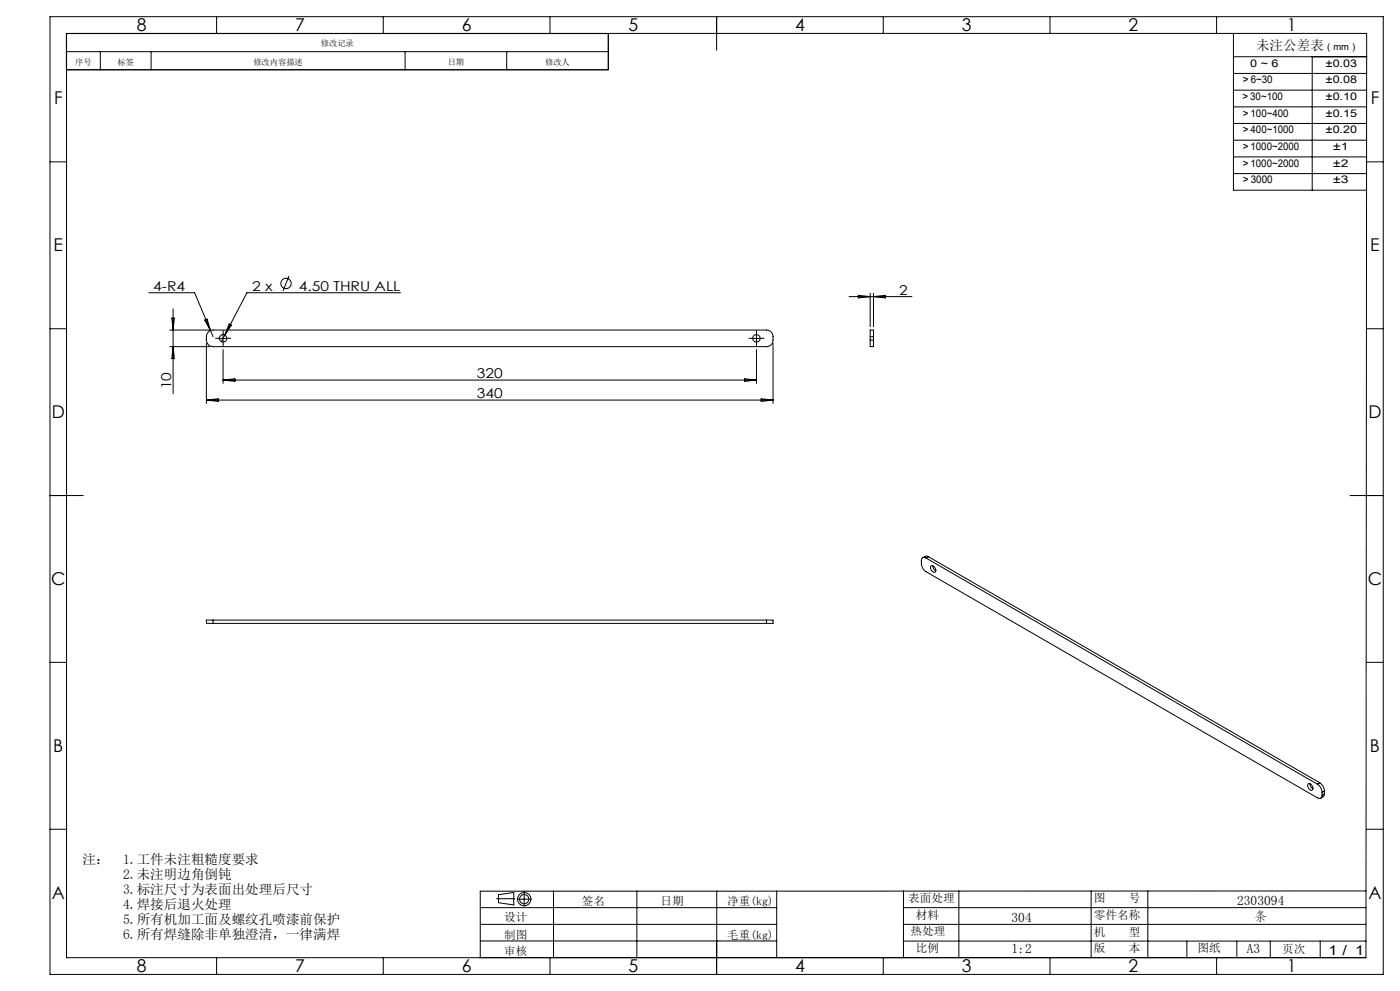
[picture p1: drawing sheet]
<svg xmlns="http://www.w3.org/2000/svg" width="420mm" height="297mm" viewBox="0 0 420 297" stroke-linecap="round" stroke-linejoin="round" font-family="sans-serif">
<g fill="none" stroke="#000" stroke-width=".3">
<path d="M15 5h400v287h-400zM19.9 15.5h162.6M20 10h390l-.2 277h-389.8zM30.1 15.5v5.4M45.3 15.5v5.4M65 5v5M115 5v5M121.5 15.5v5.4M152 15.5v5.4M165 5v5M182.5 10.1v10.8h-162.6M215 5v10"/>
<path d="M265 5v5M315 5v5M365 5v5M370 17h40M370 10v47h40M393.7 17v40M370 22h40M370 27h40M370 32h40M370 37h40M15 48.5h5M370 42h40"/>
<path d="M370 47h40M370 52h40M410 48.5h5M15 98.5h5M44.7 87.7h13.7l5.5 13.2M50.9 98.9h12M51.5 95.4h.8l-.4 3.5zM51.9 92.6v25.4M61.4 95.9l.7-.3 1 3.5zM62.5 99.5l.6-.4 .8-.2h166a2.19 2.19 0 0 1 2 3 1.93 1.93 0 0 1-2 2h-166a2.58 2.58 0 0 1-2.1-1.8 2.58 2.58 0 0 1 .7-2.6zM68.8 97.1l.6 .3-1.9 3zM86.7 82.7l-1.8 4.5"/>
<path d="M120.1 87.7h-46l-6.6 12.7M254.7 88.9h18.9M257.5 88.5l3.6 .4-3.6 .4zM261.1 87.9v10M262 87.9v10M262 88.9l3.6-.4v.8zM410 98.5h5M50.9 103.9h12M51.9 103.9l.4 3.6h-.8zM61.9 102.9v18M61.9 119.9h170M61.9 119.9l3.6-.4v.8z"/>
<path d="M65.7 101.4h2.5M66.9 100.2v2.5M66.9 104.8v10.1M66.9 113.9h160M66.9 113.9l3.6-.4v.8zM67.5 100.4l-1.1 2M223.4 113.5l3.5 .4-3.5 .4zM225.7 101.4h2.5M226.9 100.2v2.5M226.9 104.8v10.1M228.4 119.5l3.5 .4-3.5 .4zM231.9 102.9v18"/>
<path d="M261.1 101.9v2h.9v-2M261.1 100.9v-2h.9v2M261.1 100.9h.9M261.1 101.9h.9M261.1 100.9v1M262 100.9v1M15 148.5h10M405 148.5h10M277.8 167.2a.86 .86 0 0 0-1-.1 .86 .86 0 0 0-.4 1 3.4 3.4 0 0 0 1.4 3.2l117.4 67.8a.86 .86 0 0 0 1 .1 .86 .86 0 0 0 .4-.9M277.8 167.2l117.4 67.8M278.6 166.9l-.9-.2-.9 .4M278.6 166.9l-.8 .3"/>
<path d="M278.6 166.9l117.3 67.7M279.3 169.7a1.13 1.13 0 0 1 1.2 .5 1.13 1.13 0 0 1-.1 1.4 1.44 1.44 0 0 1-1.1-1.9zM279.9 169.5l.2 1 .6 .6M15 198.5h5M63.9 185.8h-2v1h2M63.9 185.8v1M63.9 185.8h166M63.9 186.8h166M229.9 185.8h2v1h-2M229.9 185.8v1M410 198.5h5M392.4 235a1.13 1.13 0 0 1 1.3 .5 1.13 1.13 0 0 1-.2 1.4 1.44 1.44 0 0 1-1.1-1.9z"/>
<path d="M393 234.9l.2 .9 .7 .6M395.2 235a3.2 3.2 0 0 1 1.4 2.5M395.9 234.6a3.2 3.2 0 0 1 1.4 2.5M395.9 234.6l-.7 .4M396.6 237.5v.8M397.3 237.9l-.2 .8-.9 .5M397.3 237.1l-.7 .4M397.3 237.9l-.7 .4M397.3 237.1v.8M15 248.5h5M410 248.5h5M144.1 272h88.9"/>
<path d="M144.1 277h88.9M149 269.3h5.4M149.5 268.1l4.6-.6v3.7l-4.6-.7zM155.1 269.5h4.4M157.3 267.1v4.5M166.1 267v20M191.1 267v20M215 267.1v19.9M233 267v20M271 272h138.8M271 277h138.8M271 267v20"/>
<path d="M287.7 267v20M327.3 267v20M344.3 267v20M409.8 267l-265.7 .1v19.9M65 287v5M115 287v5M144.1 282h88.9M165 287v5M215 282v10M265 287v5M271 282h138.8M315 287v5"/>
<path d="M356.1 282v4.7M365 287v5M371.1 282v4.7M381.1 282v5M396.1 282v5"/>
<circle cx="85.8" cy="85" r="1.56"/>
<circle cx="66.9" cy="101.4" r="1.13"/>
<circle cx="226.9" cy="101.4" r="1.12"/>
<circle cx="157.3" cy="269.5" r="1.38"/>
<circle cx="157.3" cy="269.5" r="1.99"/>
</g>
<path d="M65.7 101.4h-1.1M66.9 100.1v-1.1M66.9 102.6v1.2M68.2 101.4h1.1M225.7 101.4h-1.1M226.9 100.1v-1.1M226.9 102.6v1.2M228.2 101.4h1.1" fill="none" stroke="#000" stroke-width=".3" stroke-dasharray="30.5 1.3 1.3 1.3" stroke-linecap="butt"/>
<g font-size="5.3">
<text x="41" y="9.3">8</text>
<text x="88.5" y="9.3">7</text>
<text x="138.5" y="9.3">6</text>
<text x="188.5" y="9.3">5</text>
<text x="238.5" y="9.3">4</text>
<text x="288.5" y="9.3">3</text>
<text x="338.5" y="9.3">2</text>
<text x="386" y="9.3">1</text>
<text x="16.2" y="31.1">F</text>
<text x="411.2" y="31.1">F</text>
<text x="16.1" y="75.3">E</text>
<text x="411.1" y="75.3">E</text>
<text x="15.5" y="125.3">D</text>
<text x="410.5" y="125.3">D</text>
<text x="15.4" y="175.3">C</text>
<text x="410.4" y="175.3">C</text>
<text x="16" y="225.3">B</text>
<text x="411" y="225.3">B</text>
<text x="15.5" y="269.6">A</text>
<text x="410.5" y="269.6">A</text>
<text x="41" y="291.3">8</text>
<text x="88.5" y="291.3">7</text>
<text x="138.5" y="291.3">6</text>
<text x="188.5" y="291.3">5</text>
<text x="238.5" y="291.3">4</text>
<text x="288.5" y="291.3">3</text>
<text x="338.5" y="291.3">2</text>
<text x="386" y="291.3">1</text>
</g>
<g font-size="4.1">
<text x="376.8" y="15">未注公差表</text>
<text x="46" y="87.1">4-R4</text>
<text x="75.7" y="87.1">2 x</text>
<text x="89.7" y="87.1">4.50 THRU ALL</text>
<text x="269.7" y="88.3">2</text>
<text x="143.1" y="113.3">320</text>
<text x="51.4" y="116.7" transform="rotate(-90 51.4 116.7)">10</text>
<text x="143.1" y="119.3">340</text>
<text x="24.7" y="258.8">注：</text>
<text x="36.9" y="258.8">1.工件未注粗糙度要求</text>
<text x="36.9" y="263.3">2.未注明边角倒钝</text>
<text x="36.9" y="267.8">3.标注尺寸为表面出处理后尺寸</text>
<text x="36.9" y="272.3">4.焊接后退火处理</text>
<text x="371.1" y="271.2">2303094</text>
<text x="36.9" y="276.9">5.所有机加工面及螺纹孔喷漆前保护</text>
<text x="36.9" y="281.4">6.所有焊缝除非单独澄清，一律满焊</text>
<text x="303.4" y="276.3">304</text>
<text x="376.2" y="276.1">条</text>
<text x="303.4" y="285.7">1:2</text>
<text x="374" y="285.6">A3</text>
<text x="398.6" y="286.3">1 / 1</text>
</g>
<g font-size="3.5">
<text x="151.3" y="275.9">设计</text>
<text x="174.6" y="271.3">签名</text>
<text x="198.2" y="271.3">日期</text>
<text x="218.1" y="271.2">净重(kg)</text>
<text x="272.5" y="270.3">表面处理</text>
<text x="274.7" y="275.5">材料</text>
<text x="328.2" y="275.5">零件名称</text>
<text x="328.2" y="270.3">图</text>
<text x="338.6" y="270.3">号</text>
<text x="151.3" y="281.3">制图</text>
<text x="218.1" y="281.3">毛重(kg)</text>
<text x="273.1" y="280.2">热处理</text>
<text x="328.2" y="280.5">机</text>
<text x="338.6" y="280.5">型</text>
<text x="151.3" y="286.2">审核</text>
<text x="274.7" y="285.3">比例</text>
<text x="328.1" y="285.2">版</text>
<text x="338.6" y="285.2">本</text>
<text x="359.2" y="285.2">图纸</text>
<text x="384.7" y="285.6">页次</text>
</g>
<g font-size="3.2">
<text x="375.1" y="19.9">0 ~ 6</text>
<text x="397.6" y="19.9">±0.03</text>
<text x="372.2" y="29.9">＞30~100</text>
<text x="372.3" y="24.9">＞6~30</text>
<text x="397.6" y="29.9">±0.10</text>
<text x="397.6" y="24.9">±0.08</text>
<text x="372.3" y="34.9">＞100~400</text>
<text x="397.6" y="34.9">±0.15</text>
<text x="372.3" y="39.9">＞400~1000</text>
<text x="397.6" y="39.9">±0.20</text>
<text x="372.3" y="44.9">＞1000~2000</text>
<text x="399.9" y="44.9">±1</text>
<text x="372.3" y="49.9">＞1000~2000</text>
<text x="399.9" y="49.9">±2</text>
<text x="372.3" y="54.9">＞3000</text>
<text x="399.8" y="54.9">±3</text>
</g>
<text font-size="2.8" x="397.2" y="15.1">（mm）</text>
<g font-size="2.5">
<text x="96.3" y="13.9">修改记录</text>
<text x="22.5" y="19.3">序号</text>
<text x="35.2" y="19.3">标签</text>
<text x="76" y="19.3">修改内容描述</text>
<text x="134.3" y="19.3">日期</text>
<text x="163.5" y="19.3">修改人</text>
</g>
</svg>
